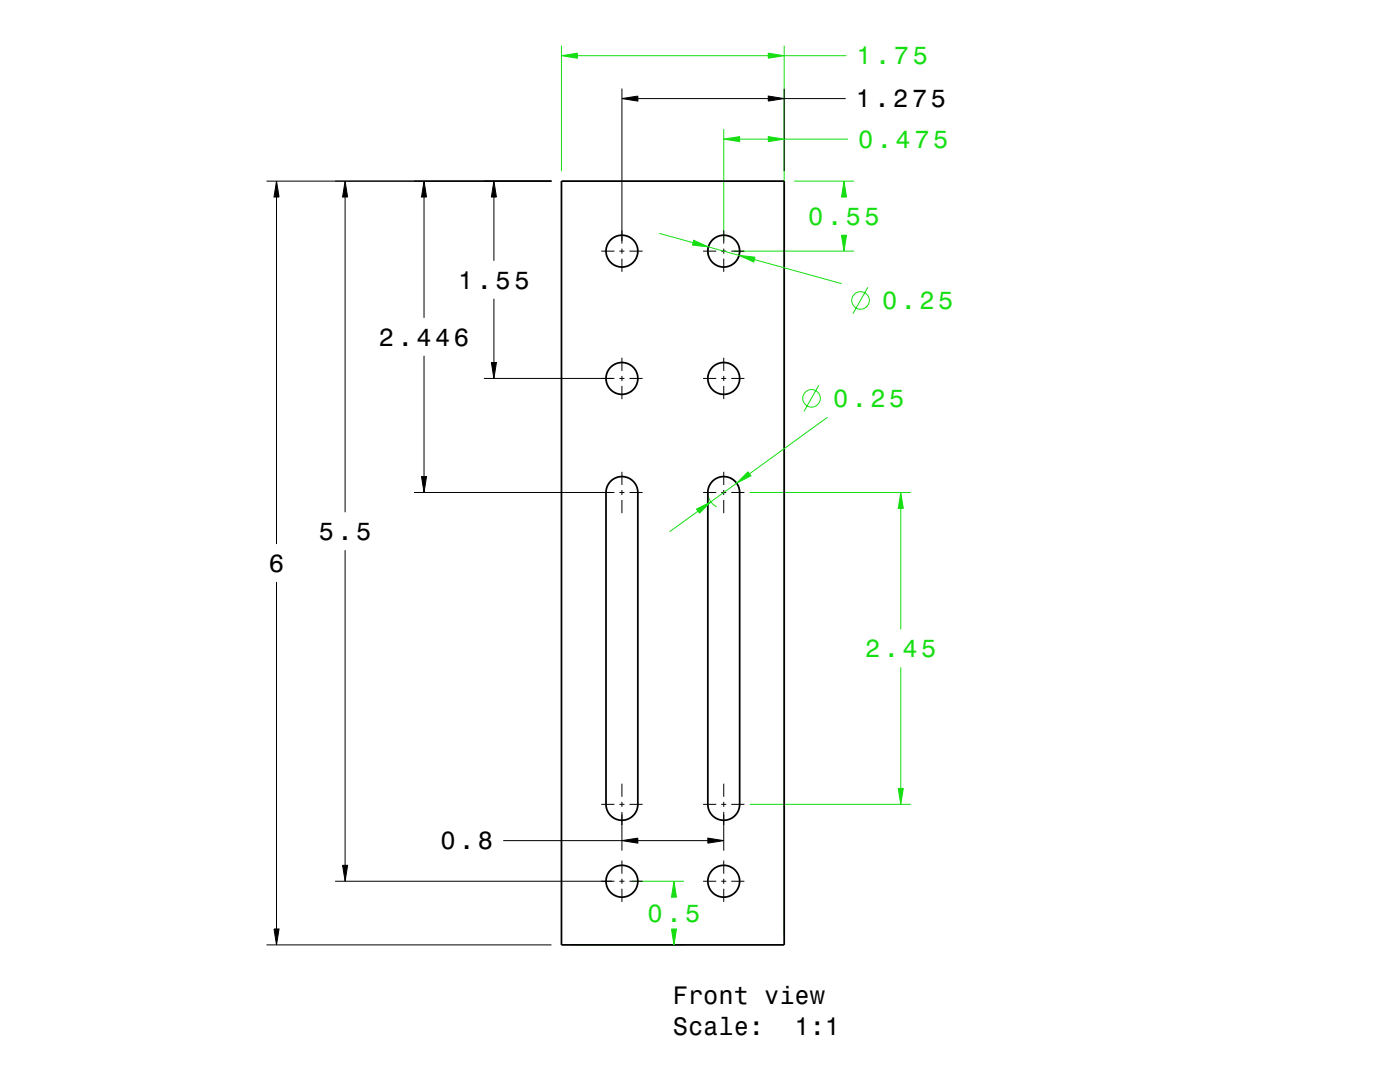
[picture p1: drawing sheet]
<svg xmlns="http://www.w3.org/2000/svg" width="279mm" height="216mm" viewBox="0 0 279 216" stroke-linecap="round" stroke-linejoin="round" font-family="sans-serif">
<g fill="none" stroke="#16de12" stroke-width=".2">
<path d="M112.1 9.1v25M156.5 9.1v177.4M144.4 25.8v22.3M158.5 36.1h11.9M142.5 47.6a3.2 3.2 0 0 0-1.1 3.4M146.4 50.1h24M147.5 49.2a3.2 3.2 0 0 1-1.1 3.4M141.3 98.3a3.2 3.2 0 0 0 1.7 2.8M145.9 95.4a3.2 3.2 0 0 1 1.7 2.9M149.6 98.3h32.2M126.1 175.8h10.4M149.6 160.5h32.2"/>
<path d="M114.1 188.5h22.4"/>
</g>
<g fill="none" stroke="#000" stroke-width=".2">
<path d="M124.1 17.7v30.9M156.5 17.7v16.4M53.2 36.1h56.9M120 50.1h2.6M123.6 50.1h1M124.1 49.6v1M124.1 51.6v2.6M125.6 50.1h2.6M140.3 50.1h2.6M143.9 50.1h1M144.4 46v2.6M144.4 49.6v1"/>
<path d="M144.4 51.6v2.6M145.9 50.1h2.7M96.6 75.5h26M123.6 75.5h1M124.1 71.4v2.6M124.1 75v1M124.1 77v2.6M125.6 75.5h2.6M140.3 75.5h2.6M143.9 75.5h1M144.4 71.4v2.6M144.4 75v1"/>
<path d="M144.4 77v2.6M145.9 75.5h2.7M82.6 98.3h40M123.6 98.3h1M124.1 94.1v2.7M124.1 97.8v1M124.1 99.8v2.6M125.6 98.3h2.6M140.3 98.3h2.6M143.9 98.3h1M144.4 94.1v2.7M144.4 97.8v1"/>
<path d="M144.4 99.8v2.6M145.9 98.3h2.7M124.1 156.4v2.6M144.4 156.4v2.6M66.9 175.8h55.7M120 160.5h2.6M123.6 175.8h1M123.6 160.5h1M124.1 160v1M124.1 162v7.7M124.1 171.7v2.6M124.1 175.3v1"/>
<path d="M124.1 177.3v2.7M125.6 175.8h2.6M125.6 160.5h2.6M140.3 175.8h2.6M140.3 160.5h2.6M143.9 175.8h1M143.9 160.5h1M144.4 160v1M144.4 162v7.7M144.4 171.7v2.6M144.4 175.3v1M144.4 177.3v2.7"/>
<path d="M145.9 175.8h2.7M145.9 160.5h2.7M53.2 188.5h56.9"/>
</g>
<g fill="none" stroke="#000" stroke-width=".35">
<path d="M112.1 36.1h44.4v152.4h-44.4zM121.9 96a3.2 3.2 0 0 1 3.4-.7 3.2 3.2 0 0 1 2 3v62.2a3.2 3.2 0 0 1-3.2 3.2 3.2 3.2 0 0 1-3.2-3.2v-62.2a3.2 3.2 0 0 1 1-2.3zM142.2 96a3.2 3.2 0 0 1 3.4-.7 3.2 3.2 0 0 1 2 3v62.2a3.2 3.2 0 0 1-3.2 3.2 3.2 3.2 0 0 1-3.1-3.2v-62.2a3.2 3.2 0 0 1 .9-2.3z"/>
<circle cx="124.1" cy="50.1" r="3.2"/>
<circle cx="144.4" cy="50.1" r="3.2"/>
<circle cx="124.1" cy="75.5" r="3.2"/>
<circle cx="144.4" cy="75.5" r="3.2"/>
<circle cx="124.1" cy="175.8" r="3.2"/>
<circle cx="144.4" cy="175.8" r="3.2"/>
</g>
<g fill="#16de12">
<path d="M153.3 10.6l3.2 .5-3.2 .5z" fill-rule="evenodd"/>
<path d="M112.1 11.1l3.1-.5v1z" fill-rule="evenodd"/>
</g>
<path d="M0 0h279.4v215.9h-279.4" fill="none" stroke="#fff" stroke-width=".2"/>
<path d="M112.1 11.1l3.1-.5v1zM115.2 11.1h38.1M153.3 10.6l3.2 .5-3.2 .5zM156.5 11.1h12.4" fill="none" stroke="#16de12" stroke-width=".2"/>
<g fill="#16de12">
<path d="M167.9 46.9h1l-.5 3.2z" fill-rule="evenodd"/>
<path d="M168.4 36.1l.5 3.2h-1z" fill-rule="evenodd"/>
</g>
<path d="M0 0h279.4v215.9h-279.4" fill="none" stroke="#fff" stroke-width=".2"/>
<path d="M168.4 36.1l.5 3.2h-1zM168.4 39.3h.1M167.9 46.9h1l-.5 3.2zM168.4 46.9h.1" fill="none" stroke="#16de12" stroke-width=".2"/>
<g fill="#16de12">
<path d="M147.5 51l3.2 .3-.3 1z" fill-rule="evenodd"/>
<path d="M138.4 47.9l3 1.4-3.2-.4z" fill-rule="evenodd"/>
</g>
<path d="M0 0h279.4v215.9h-279.4" fill="none" stroke="#fff" stroke-width=".2"/>
<g fill="none" stroke="#16de12" stroke-width=".2">
<path d="M131.6 46.6l6.7 1.8M138.4 47.9l3 1.4-3.2-.4zM141.4 49.3l6.1 1.7M147.5 51l3.2 .3-.3 1zM150.6 51.8l17.4 4.8M173.2 57.3l-3 5.3"/>
<circle cx="171.7" cy="59.9" r="1.76"/>
</g>
<g fill="#16de12">
<path d="M147 96.4l2.3-2.3 .6 .9z" fill-rule="evenodd"/>
<path d="M139 101.6l2.9-1.5-2.3 2.3z" fill-rule="evenodd"/>
</g>
<path d="M0 0h279.4v215.9h-279.4" fill="none" stroke="#fff" stroke-width=".2"/>
<g fill="none" stroke="#16de12" stroke-width=".2">
<path d="M163.4 76.9l-3 5.2M147 96.4l2.3-2.3 .6 .9zM147 96.4l-5.1 3.7M165.1 83.3l-15.5 11.2M139 101.6l2.9-1.5-2.3 2.3zM139.3 102l-5.7 4.1"/>
<circle cx="162" cy="79.5" r="1.75"/>
</g>
<g fill="#16de12">
<path d="M179.3 157.3h1l-.5 3.2z" fill-rule="evenodd"/>
<path d="M179.8 98.3l.5 3.1h-1z" fill-rule="evenodd"/>
</g>
<path d="M0 0h279.4v215.9h-279.4" fill="none" stroke="#fff" stroke-width=".2"/>
<path d="M179.8 98.3l.5 3.1h-1zM179.8 101.4v24.2M179.8 133.2v24.1M179.3 157.3h1l-.5 3.2z" fill="none" stroke="#16de12" stroke-width=".2"/>
<g fill="#16de12">
<path d="M144.4 27.8l3.2-.5v1z" fill-rule="evenodd"/>
<path d="M153.3 27.3l3.2 .5-3.2 .5z" fill-rule="evenodd"/>
</g>
<path d="M0 0h279.4v215.9h-279.4" fill="none" stroke="#fff" stroke-width=".2"/>
<path d="M144.4 27.8l3.2-.5v1zM147.6 27.8h5.7M153.3 27.3l3.2 .5-3.2 .5zM156.5 27.8h12.7" fill="none" stroke="#16de12" stroke-width=".2"/>
<g fill="#16de12">
<path d="M134.5 175.8l.5 3.2h-1z" fill-rule="evenodd"/>
<path d="M134 185.4h1l-.5 3.1z" fill-rule="evenodd"/>
</g>
<path d="M0 0h279.4v215.9h-279.4" fill="none" stroke="#fff" stroke-width=".2"/>
<path d="M134.5 175.8l.5 3.2h-1zM134 185.4h1l-.5 3.1z" fill="none" stroke="#16de12" stroke-width=".2"/>
<g fill="#000">
<path d="M124.1 19.7l3.2-.5v1z" fill-rule="evenodd"/>
<path d="M55.2 36.1l.5 3.2h-1z" fill-rule="evenodd"/>
<path d="M68.9 36.1l.5 3.2h-1z" fill-rule="evenodd"/>
<path d="M84.6 36.1l.5 3.2h-1z" fill-rule="evenodd"/>
<path d="M98.6 36.1l.5 3.2h-1z" fill-rule="evenodd"/>
<path d="M153.3 19.2l3.2 .5-3.2 .5z" fill-rule="evenodd"/>
<path d="M98.1 72.3h1l-.5 3.2z" fill-rule="evenodd"/>
<path d="M84.1 95.1h1l-.5 3.2z" fill-rule="evenodd"/>
<path d="M68.4 172.7h1l-.5 3.1z" fill-rule="evenodd"/>
<path d="M124.1 167.7l3.2-.5v1z" fill-rule="evenodd"/>
<path d="M141.3 167.2l3.1 .5-3.1 .5z" fill-rule="evenodd"/>
<path d="M54.7 185.4h1l-.5 3.1z" fill-rule="evenodd"/>
</g>
<g fill="none" stroke="#000" stroke-width=".2">
<path d="M124.1 19.7l3.2-.5v1zM127.3 19.7h26M153.3 19.2l3.2 .5-3.2 .5zM156.5 19.7h12.3M55.2 36.1l.5 3.2h-1zM55.2 39.3v69.3M68.9 36.1l.5 3.2h-1zM68.9 39.3v62.9M84.6 36.1l.5 3.2h-1zM84.6 39.3v24.1M98.6 36.1l.5 3.2h-1zM98.6 39.3v12.7"/>
<path d="M98.6 59.6v12.7M84.6 71v24.1M98.1 72.3h1l-.5 3.2zM84.1 95.1h1l-.5 3.2zM55.2 116.1v69.3M68.9 109.8v62.9M68.4 172.7h1l-.5 3.1zM100.4 167.7h23.7M124.1 167.7l3.2-.5v1zM127.3 167.7h14M141.3 167.2l3.1 .5-3.1 .5zM54.7 185.4h1l-.5 3.1z"/>
</g>
<path d="M0 0h279.4v215.9h-279.4" fill="none" stroke="#fff" stroke-width="1" stroke-linecap="butt"/>
<g font-size="5" fill="#16de12">
<text x="170.9" y="12.9">1.75</text>
<text x="171.3" y="29.5">0.475</text>
<text x="161.3" y="44.9">0.55</text>
<text x="176" y="61.7">0.25</text>
<text x="166.2" y="81.2">0.25</text>
<text x="172.6" y="131.1">2.45</text>
<text x="129.3" y="183.9">0.5</text>
</g>
<g font-size="5">
<text x="170.8" y="21.4">1.275</text>
<text x="91.4" y="57.6">1.55</text>
<text x="75.6" y="69">2.446</text>
<text x="63.6" y="107.7">5.5</text>
<text x="53.7" y="114.1">6</text>
<text x="87.9" y="169.5">0.8</text>
<text x="134.3" y="200.4">Front view</text>
<text x="134.3" y="206.4">Scale:</text>
<text x="158.6" y="206.4">1:1</text>
</g>
</svg>
